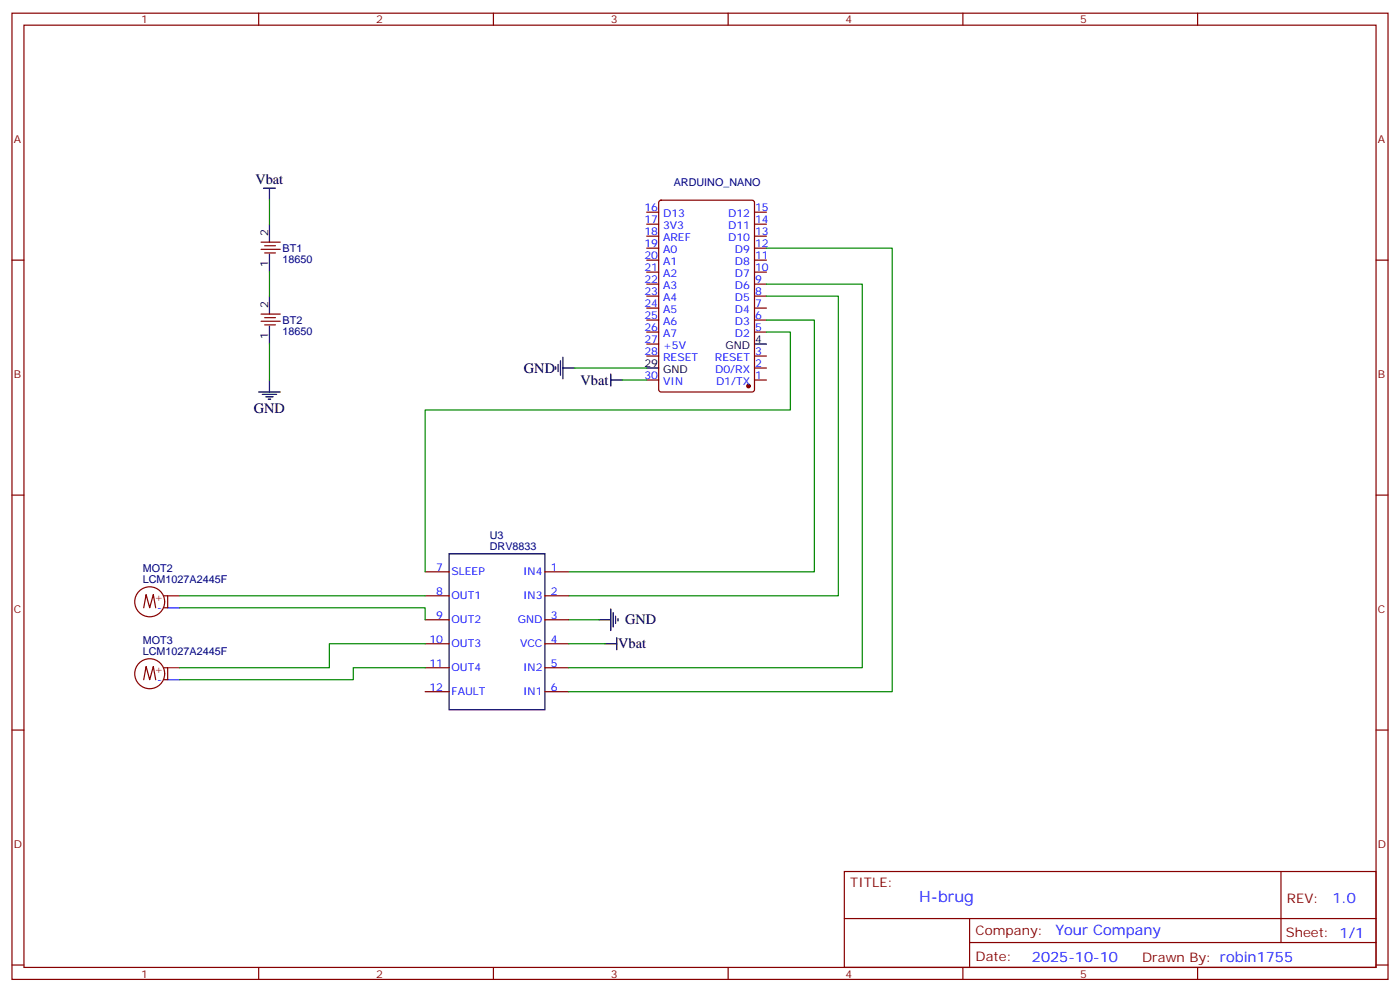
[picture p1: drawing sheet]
<svg xmlns="http://www.w3.org/2000/svg" width="412mm" height="292mm" viewBox="0 0 412 292" stroke-linecap="round" stroke-linejoin="round" font-family="sans-serif">
<g fill="none" stroke="#870000" stroke-width=".35">
<path d="M3.5 3.9h405.4v284.3h-405.4zM7.1 7.4h398.2v277.3h-398.2zM76.2 3.9v3.5M145.3 3.9v3.5M214.5 3.9v3.5M283.6 3.9v3.5M352.8 3.9v3.5M194.3 59.1l.4-.2h26.8l.7 .4v55.4l-.4 .6-27.1 .1-.6-.5-.1-55.3zM3.5 76.6h3.6M76.9 73.4h5.6M76.9 71.3h5.6M78 74.4h3.1"/>
<path d="M78 72.3h3.1M190.5 76.6h3.5M190.5 73h3.5M190.5 69.5h3.5M190.5 66h3.5M190.5 62.4h3.5M222.2 76.6h3.6M222.2 73h3.6M222.2 69.5h3.6M222.2 66h3.6M222.2 62.4h3.6M405.3 76.6h3.6"/>
<path d="M76.9 94.5h5.6M76.9 92.4h5.6M78 95.6h3.1M78 93.5h3.1M190.5 97.7h3.5M190.5 94.2h3.5M190.5 90.7h3.5M190.5 87.1h3.5M190.5 83.6h3.5M190.5 80.1h3.5M222.2 97.7h3.6M222.2 94.2h3.6"/>
<path d="M222.2 90.7h3.6M222.2 87.1h3.6M222.2 83.6h3.6M222.2 80.1h3.6M190.5 111.8h3.5M190.5 104.8h3.5M190.5 101.2h3.5M222.2 111.8h3.6M222.2 108.3h3.6M222.2 104.8h3.6M3.5 145.7h3.6M405.3 145.7h3.6"/>
<path d="M42.3 178.9l.7-3.9 1.1 3.9 1.1-3.9 .7 3.9M48.3 175.3h1.1v3.6h-1.1M125.2 175.3h7.1M125.2 168.3h7.1M160.5 175.3h7.1M160.5 168.3h7.1M48.3 196.5h1.1v3.5h-1.1M125.2 196.5h7.1M125.2 189.4h7.1M125.2 182.4h7.1M160.5 196.5h7.1M160.5 189.4h7.1"/>
<path d="M160.5 182.4h7.1M3.5 214.8h3.6M42.3 200l.7-3.9 1.1 3.9 1.1-3.9 .7 3.9M125.2 203.6h7.1M160.5 203.6h7.1M405.3 214.8h3.6M248.7 256.5h156.6v28.2h-156.6zM377.3 256.5v20.9M248.7 270.3h156.5M285.6 277.4h119.6M285.6 270.3v14.1M3.5 284h3.6"/>
<path d="M76.2 284.7v3.5M145.3 284.7v3.5M214.5 284.7v3.5M283.6 284.7v3.5M352.8 284.7v3.5M405.3 284h3.6"/>
<circle cx="44.1" cy="177.1" r="4.4"/>
<circle cx="44.1" cy="198.3" r="4.4"/>
</g>
<circle cx="220.5" cy="113.6" r=".53" fill="#870000" stroke="#870000" stroke-width=".35"/>
<g fill="none" stroke="#000" stroke-width=".35">
<path d="M77.6 55.4h3.5M79.4 55.4v3.5M79.4 66v5.3M79.4 74.8v5.3M79.4 87.1v5.3M79.4 96v5.2M76.2 115.4h6.3M77.3 116.1h4.2M78.3 116.8h2.1M79 117.5h.7M79.4 111.8v3.6M163.7 107.9v.8"/>
<path d="M164.4 107.2v2.2M165.1 106.2v4.2M165.8 108.3h3.5M165.8 105.1v6.4M179.9 111.8h3.5M179.9 110.1v3.5M190.5 108.3h3.5M222.2 101.2h3.6M132.3 163h28.2v45.8h-28.2zM179.9 179.2v6.4M176.4 182.4h3.5M178.2 189.4h3.5"/>
<path d="M180.6 180.3v4.2M181.3 181.3v2.1M181.7 187.7v3.5M182 182v.7"/>
</g>
<g fill="none" stroke="#008700" stroke-width=".35">
<path d="M79.4 58.9v7.1M225.8 73h37v130.6h-95.2M79.4 80.1v7M225.8 94.2h14.1v74.1h-72.3M225.8 87.1h21.1v88.2h-79.3M225.8 83.6h28.2v112.9h-86.4M225.8 97.7h7v22.9h-107.6v47.7M79.4 101.2v10.6M169.3 108.3h21.2M183.4 111.8h7.1M52.9 178.9h72.3v3.5M52.9 175.3h72.3"/>
<path d="M125.2 189.4h-28.2v7.1h-44.1M125.2 196.5h-21.1v3.5h-51.2M167.6 182.4h8.8M167.6 189.4h10.6"/>
</g>
<path d="M49.4 178.9h3.5M49.4 200h3.5" fill="none" stroke="#00f" stroke-width=".35"/>
<path d="M49.4 175.3h3.5M49.4 196.5h3.5" fill="none" stroke="#f00" stroke-width=".35"/>
<text font-size="4.6" fill="#00f" x="270.8" y="265.5">H-brug</text>
<g font-size="4.2">
<text x="75.2" y="54.2">Vbat</text>
<text x="154.3" y="109.7">GND</text>
<text x="171" y="113.2">Vbat</text>
<text x="74.8" y="121.4">GND</text>
<text x="184.1" y="183.8">GND</text>
<text x="182.1" y="190.8">Vbat</text>
</g>
<g font-size="4.2" fill="#00f">
<text x="392.5" y="265.7">1.0</text>
<text x="310.9" y="275.3">Your Company</text>
<text x="304" y="283.1">2025-10-10</text>
</g>
<g font-size="3.9" fill="#800">
<text x="250.5" y="261.1">TITLE:</text>
<text x="379.1" y="265.7">REV:</text>
<text x="287.4" y="275.3">Company:</text>
<text x="378.7" y="275.9">Sheet: 1/1</text>
<text x="287.4" y="282.9">Date:</text>
<text x="336.4" y="283">Drawn By: robin1755</text>
</g>
<g font-size="3.2" fill="#800">
<text x="41.6" y="6.9">1</text>
<text x="110.8" y="6.9">2</text>
<text x="179.9" y="6.9">3</text>
<text x="249.1" y="6.9">4</text>
<text x="318.2" y="6.9">5</text>
<text x="4.1" y="42">A</text>
<text x="405.9" y="42">A</text>
<text x="4.1" y="111.1">B</text>
<text x="405.9" y="111.1">B</text>
<text x="4.1" y="180.3">C</text>
<text x="405.9" y="180.3">C</text>
<text x="4.1" y="249.4">D</text>
<text x="405.9" y="249.4">D</text>
<text x="41.6" y="287.7">1</text>
<text x="110.8" y="287.7">2</text>
<text x="179.9" y="287.7">3</text>
<text x="249.1" y="287.7">4</text>
<text x="318.2" y="287.7">5</text>
</g>
<g font-size="3.2" fill="#000080">
<text x="198.5" y="54.7">ARDUINO_NANO</text>
<text x="83.3" y="77.3">18650</text>
<text x="83.3" y="74.2">BT1</text>
<text x="83.3" y="95.4">BT2</text>
<text x="83.3" y="98.5">18650</text>
<text x="144.3" y="161.9">DRV8833</text>
<text x="144.3" y="158.8">U3</text>
<text x="42.1" y="171.6">LCM1027A2445F</text>
<text x="42.1" y="168.5">MOT2</text>
<text x="42.1" y="189.6">MOT3</text>
<text x="42.1" y="192.8">LCM1027A2445F</text>
</g>
<g font-size="3.2" fill="#00f">
<text x="189.8" y="62.1">16</text>
<text x="189.8" y="65.6">17</text>
<text x="195.3" y="63.9">D13</text>
<text x="214.5" y="63.9">D12</text>
<text x="222.4" y="65.6">14</text>
<text x="222.4" y="62.1">15</text>
<text x="189.8" y="69.1">18</text>
<text x="195.3" y="67.4">3V3</text>
<text x="195.3" y="70.9">AREF</text>
<text x="214.5" y="70.9">D10</text>
<text x="214.5" y="67.4">D11</text>
<text x="222.4" y="69.1">13</text>
<text x="189.8" y="72.7">19</text>
<text x="189.8" y="76.2">20</text>
<text x="195.3" y="74.4">A0</text>
<text x="195.3" y="78">A1</text>
<text x="216.5" y="78">D8</text>
<text x="216.5" y="74.4">D9</text>
<text x="222.4" y="76.2">11</text>
<text x="222.4" y="72.7">12</text>
<text x="189.8" y="79.7">21</text>
<text x="189.8" y="83.3">22</text>
<text x="195.3" y="81.5">A2</text>
<text x="216.5" y="81.5">D7</text>
<text x="222.4" y="83.3">9</text>
<text x="222.4" y="79.7">10</text>
<text x="189.8" y="86.8">23</text>
<text x="195.3" y="85">A3</text>
<text x="195.3" y="88.5">A4</text>
<text x="216.5" y="88.5">D5</text>
<text x="216.5" y="85">D6</text>
<text x="222.4" y="86.8">8</text>
<text x="189.8" y="90.3">24</text>
<text x="189.8" y="93.8">25</text>
<text x="195.3" y="92.1">A5</text>
<text x="195.3" y="95.6">A6</text>
<text x="216.5" y="95.6">D3</text>
<text x="216.5" y="92.1">D4</text>
<text x="222.4" y="93.8">6</text>
<text x="222.4" y="90.3">7</text>
<text x="189.8" y="97.4">26</text>
<text x="189.8" y="100.9">27</text>
<text x="195.3" y="99.1">A7</text>
<text x="216.5" y="99.1">D2</text>
<text x="222.4" y="97.4">5</text>
<text x="189.8" y="104.4">28</text>
<text x="195.3" y="102.7">+5V</text>
<text x="195.3" y="106.2">RESET</text>
<text x="210.6" y="106.2">RESET</text>
<text x="222.4" y="107.9">2</text>
<text x="222.4" y="104.4">3</text>
<text x="189.8" y="111.5">30</text>
<text x="195.3" y="113.2">VIN</text>
<text x="210.7" y="109.7">D0/RX</text>
<text x="210.9" y="113.2">D1/TX</text>
<text x="222.4" y="111.5">1</text>
<text x="128.5" y="167.9">7</text>
<text x="162.3" y="167.9">1</text>
<text x="133" y="169.3">SLEEP</text>
<text x="154.1" y="169.3">IN4</text>
<text x="46.3" y="179.9">-</text>
<text x="128.5" y="175">8</text>
<text x="133" y="176.4">OUT1</text>
<text x="154.1" y="176.4">IN3</text>
<text x="162.3" y="175">2</text>
<text x="128.5" y="182">9</text>
<text x="133" y="183.4">OUT2</text>
<text x="152.5" y="183.4">GND</text>
<text x="162.3" y="182">3</text>
<text x="126.5" y="189.1">10</text>
<text x="133" y="190.5">OUT3</text>
<text x="153.2" y="190.5">VCC</text>
<text x="162.3" y="189.1">4</text>
<text x="126.5" y="196.1">11</text>
<text x="133" y="197.6">OUT4</text>
<text x="154.1" y="197.6">IN2</text>
<text x="162.3" y="196.1">5</text>
<text x="46.3" y="201.1">-</text>
<text x="126.5" y="203.2">12</text>
<text x="162.3" y="203.2">6</text>
<text x="133" y="204.6">FAULT</text>
<text x="154.1" y="204.6">IN1</text>
</g>
<g font-size="3.2">
<text x="79" y="69.5" transform="rotate(-90 79 69.5)">2</text>
<text x="79" y="78.6" transform="rotate(-90 79 78.6)">1</text>
<text x="79" y="90.7" transform="rotate(-90 79 90.7)">2</text>
<text x="79" y="99.7" transform="rotate(-90 79 99.7)">1</text>
<text x="222.4" y="100.9">4</text>
<text x="189.8" y="107.9">29</text>
<text x="213.7" y="102.7">GND</text>
<text x="195.3" y="109.7">GND</text>
</g>
<g font-size="3.2" fill="#f00">
<text x="45.5" y="176.7">+</text>
<text x="45.5" y="197.9">+</text>
</g>
</svg>
